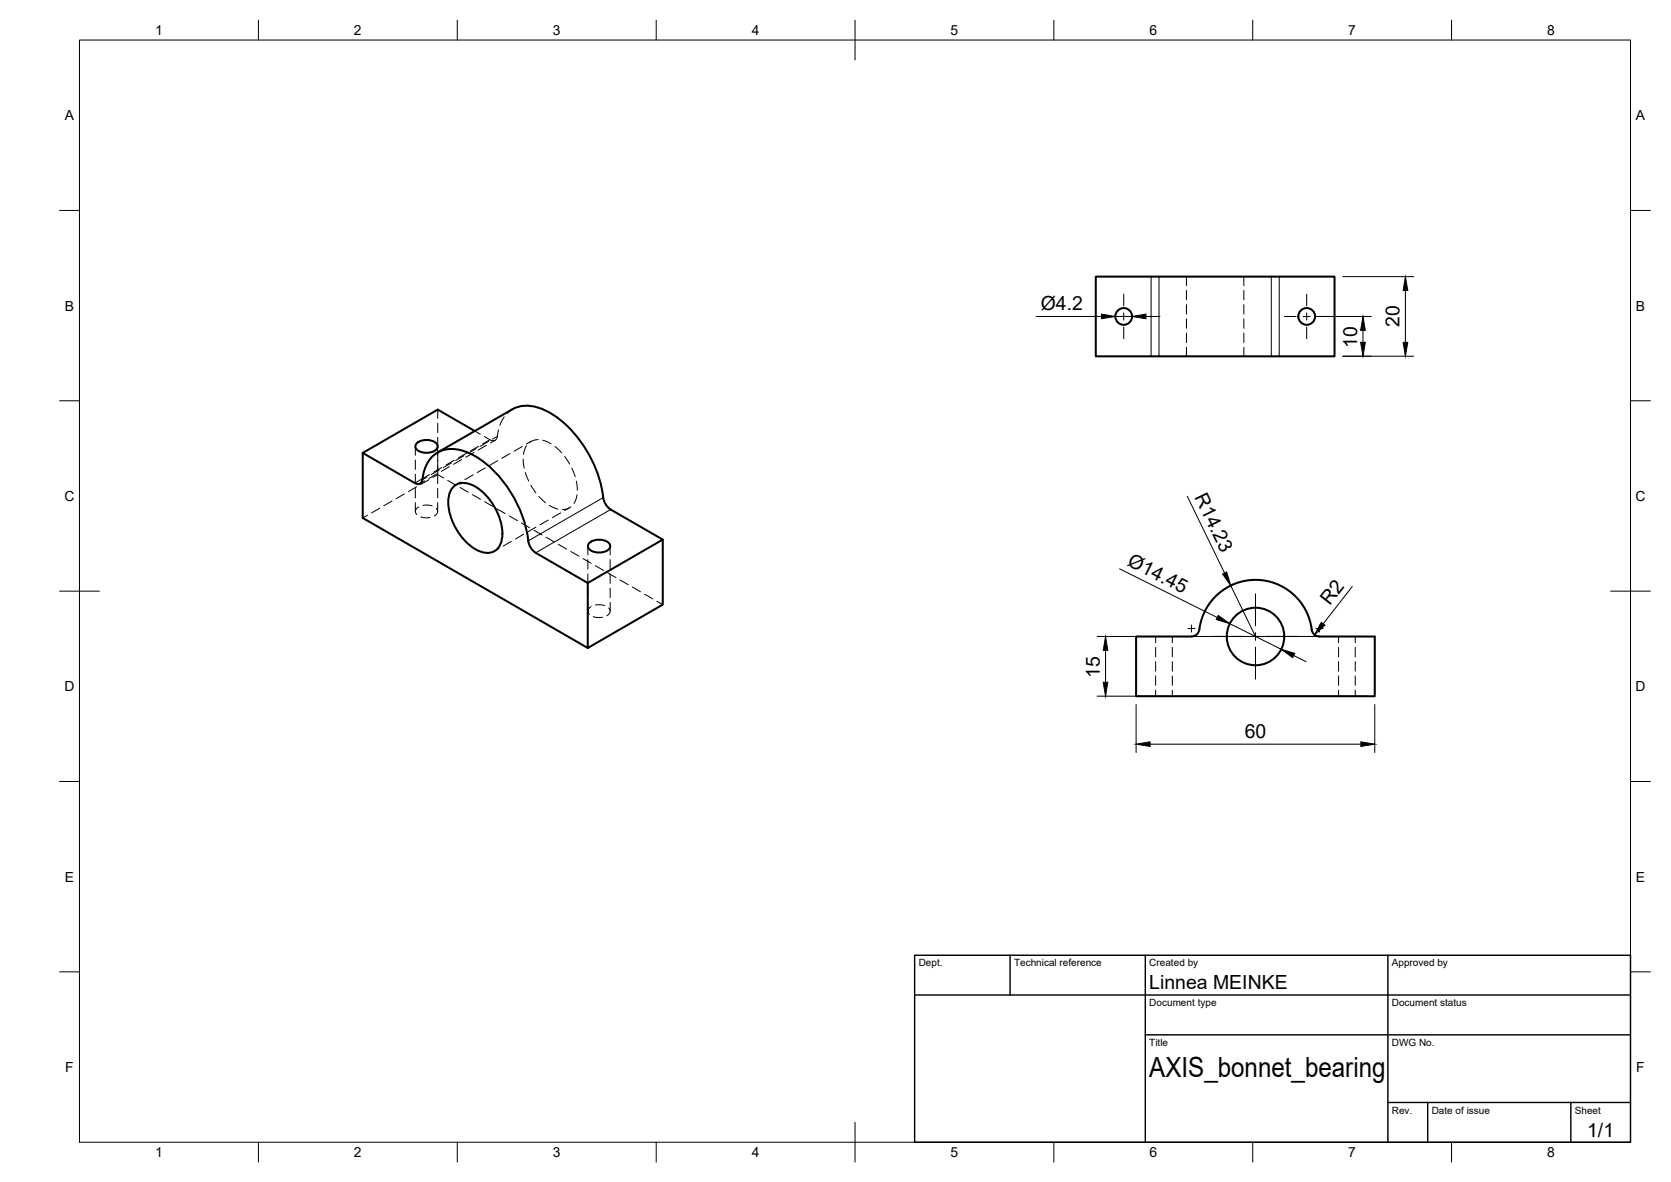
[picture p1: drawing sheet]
<svg xmlns="http://www.w3.org/2000/svg" width="420mm" height="297mm" viewBox="0 0 420 297" stroke-linecap="round" stroke-linejoin="round" font-family="sans-serif">
<!-- layer: Visible -->
<g fill="none" stroke="#000" stroke-width=".51">
<path d="M275.5 69.5h60.1v20h-60.1zM91.2 113.8l13.1 7.6M104.8 111.4a3.8 3.8 0 0 1 5.2 .4 1.69 1.69 0 0 1-1.8 1.9l-1.3 .1a2.37 2.37 0 0 1-2.5-1.6zM110 113.7l18.9-10.9a8.8 8.8 0 0 1 8.1 .3 28.6 28.6 0 0 1 13.5 16.5l1 4.1a5.1 5.1 0 0 0 2 4.3l13.1 7.6-18.8 10.9-13.1-7.6-1.2-1.3a6.3 6.3 0 0 1-.9-3.2 30.2 30.2 0 0 0-13.1-19.7 10.1 10.1 0 0 0-8.9-1.3 8.1 8.1 0 0 0-4.4 7.2M119.4 108.3l-9.3-5.4-18.9 10.9v16.4l56.6 32.6M106.2 120.6a1.11 1.11 0 0 1-.7 1 1.11 1.11 0 0 1-1.2-.2M113.8 122.6a3.9 3.9 0 0 1 4.7-.8 14.5 14.5 0 0 1 7.8 13.4 3.8 3.8 0 0 1-5.8 3.3 14.5 14.5 0 0 1-7.7-13.4l.2-1zM148.2 136.4a3.8 3.8 0 0 1 5.1 .4 1.69 1.69 0 0 1-1.8 2l-1.2 .1a2.37 2.37 0 0 1-2.5-1.7zM166.6 135.6v16.3l-18.8 10.9v-16.3M299.6 160h-13.9v15h60v-15h-13.9M329.8 158.2a2 2 0 0 0 2 1.7M329.8 158.2a14.3 14.3 0 0 0-14.4-12.5 14.3 14.3 0 0 0-14 13 2 2 0 0 1-1.8 1.2"/>
<circle cx="282.5" cy="79.5" r="2.11"/>
<circle cx="328.6" cy="79.5" r="2.11"/>
<circle cx="315.7" cy="160" r="7.2"/>
</g>
<!-- layer: Hidden Narrow -->
<g fill="none" stroke="#000" stroke-width=".25">
<path d="M107.4 119.9l-1.2 .7M108 119.3l-1.8 1M110.5 118.1l-2.1 1.2M111.1 117.5l-2.1 1.2M113.6 116.3l-2.1 1.2M114.2 115.7l-2.1 1.2M116.6 114.5l-2 1.2M117.3 113.9l-2.1 1.2M119.7 112.7l-2 1.2M120.4 112.1l-2.1 1.2M122.8 110.9l-2 1.2M123.2 110.5l-1.8 1"/>
<path d="M125.1 109.7l-1.2 .6"/>
</g>
<!-- layer: Hidden -->
<g fill="none" stroke="#000" stroke-width=".25">
<path d="M298.3 69.5v2.3M298.3 73v2.4M298.3 76.5v2.4M312.8 69.5v2.3M312.8 73v2.4M312.8 76.5v2.4M298.3 80.1v2.4M298.3 83.7v2.4M298.3 87.3v2.2M312.8 80.1v2.4M312.8 83.7v2.4M312.8 87.3v2.2"/>
<path d="M104.4 112.2v2.2M104.4 115.6v2.4M104.4 119.2v2.3M108.9 120l1.2-.7 1.4 .8M109.9 119l-2 1.3M110.1 102.9v2.2M110.1 106.3v2.4M110.1 109.9l-.1 11.6M113 117.3l-2 1.2M116.1 115.5l-2.1 1.2M119 119.3l-2.1 1.2M119.2 113.7l-2.1 1.2"/>
<path d="M119.4 108.3l1.4 .8M122 117.6l-2 1.2M122.3 111.9l-2.1 1.2M124.5 110.6l-1.2 .7M125.1 115.8l-2 1.2M125.3 108l-.2 1.7a1.12 1.12 0 0 1-.7 1 1.12 1.12 0 0 1-1.2-.2l-1.4-.8M126.8 104.8l-1.1 2.1M128.2 114l-2 1.2M128.9 102.8l-1.3 1.1M131.3 112.2l-2 1.2M131.6 115.3l.2 2.4M132.1 118.8l.8 2.1"/>
<path d="M132.4 112l-.4 .8-.4 1.4M133.5 110.9l-1.1 .7M135.3 110.5l-1 .1-1.1 .6M136.5 110.6l2.1 1M139.5 112.2l1.7 1.6M142 114.7l1.2 1.9M143.8 117.6l.8 2.2M92.4 129.5l-1.2 .7M95.5 127.7l-2.1 1.2M98.6 125.9l-2.1 1.2M101.7 124.1l-2.1 1.2M104.4 122.8v2.3"/>
<path d="M104.4 126.3v2.2M104.8 122.3l-2.1 1.2M105.3 127.4a1.15 1.15 0 0 0-.5 1.9M105.8 129.9l1.3 .2h1M106.4 127l1.3-.1 1 .3M106.8 120.8l-1.2 .7M107.9 120.6l-2.1 1.1M109.7 127.7a1.15 1.15 0 0 1-.5 2M110 122.8v2.3M110 126.3v2.2M112.6 120.7l2 1.2M115.7 122.5l2 1.2"/>
<path d="M115.9 121.1l-1.2 .7M118.8 124.3l2 1.2M121.9 126.1l2 1.2M124.9 127.9l2.1 1.2M125.5 137.8l-1.2 .7M128 129.7l2.1 1.1M128.6 136l-2.1 1.2M131.1 131.4l2.1 1.2M131.7 134.2l-2.1 1.3M133.5 121.9l1.2 2M134.2 133.2l2.1 1.2M134.8 132.5l-2.1 1.2"/>
<path d="M135.5 124.8l1.7 1.6M137.3 135l2.1 1.2M137.9 130.7l-2.1 1.2M138.1 127l2.2 .9M140.4 136.8l2.1 1.2M141 128.9l-2.1 1.2M143.2 127.6l-1.2 .7M143.5 138.6l2.1 1.2M143.6 127.3l-1.1 .6-1.1 .2M144.9 120.9l.3 2.3M145.1 124.3l-.4 1.5-.4 .7M147.8 137.3v2.2"/>
<path d="M153.4 137.3v2.2M146.6 140.4l2.1 1.2M147.8 140.6v2.4M147.8 144.2v2.4M147.8 147.8v2.4M147.8 151.4v2.2M148.6 152.4a1.16 1.16 0 0 0-.4 2M149.2 155l1.2 .2 1.1-.1M149.7 142.2l2.1 1.1M149.7 152h1.3l1.1 .2M152.8 143.9l2.1 1.2M153.1 152.8a1.17 1.17 0 0 1-.5 1.9"/>
<path d="M153.4 140.6v2.4M153.4 144.2v2.4M153.4 147.8v2.4M153.4 151.4v2.2M155.9 145.7l2 1.2M159 147.5l2 1.2M162.1 149.3l2 1.2M165.2 151.1l1.4 .8M290.6 160v1.5M294.8 160v1.5M336.6 160v1.5M340.8 160v1.5"/>
<path d="M290.6 162.7v2.4M290.6 166.3v2.4M290.6 169.8v2.4M290.6 173.4v1.6M294.8 162.7v2.4M294.8 166.3v2.4M294.8 169.8v2.4M294.8 173.4v1.6M336.6 162.7v2.4M336.6 166.3v2.4M336.6 169.8v2.4M336.6 173.4v1.6"/>
<path d="M340.8 162.7v2.4M340.8 166.3v2.4M340.8 169.8v2.4M340.8 173.4v1.6"/>
</g>
<!-- layer: Visible Narrow -->
<path d="M289.4 69.5v20M291.4 69.5v20M319.7 69.5v20M321.6 69.5v20M106.2 120.3l-1.9 1.1M151.7 125.1l-18.9 10.8M153.5 128l-18.8 10.9" fill="none" stroke="#000" stroke-width=".25"/>
<!-- layer: BORDER -->
<g fill="none" stroke="#000" stroke-width=".25">
<path d="M20 10.1h390v276.9h-390zM65 5.1v5M115 5.1v5M165 5.1v5M215 5.1v10M265 5.1v5M315 5.1v5M365 5.1v5M15 52.9h5M410 52.9h5M15 100.7h5M410 100.7h5"/>
<path d="M15 148.6h10M405 148.6h10M15 196.4h5M410 196.4h5M15 244.2h5M410 244.2h5M65 287v5M115 287v5M165 287v5M215 282.1v9.9M265 287v5M315 287v5"/>
<path d="M365 287v5"/>
</g>
<!-- layer: TITLEBLOCK -->
<path d="M230 240.1h180v46.9h-180zM230 250h180M254 240.1v9.9M288 240.1v46.9M349 240.1v46.9M288 260.1h122M349 277.1h61M359 277.1v9.9M395 277.1v9.9" fill="none" stroke="#000" stroke-width=".36"/>
<!-- layer: Smart Centers -->
<g fill="none" stroke="#000" stroke-width=".25">
<path d="M276.9 79.5h3M281.6 79.5h1.8M282.6 73.9v2.9M282.6 78.6v1.8M285.2 79.5h2.9M322.9 79.5h3M327.7 79.5h1.7M328.5 73.9v2.9M328.5 78.6v1.8M331.2 79.5h2.9M282.6 82.2v2.9M328.5 82.2v2.9"/>
<path d="M298.7 158h1.8M299.6 157.1v1.7M304.9 159.9h8.1M314.8 159.9h1.8M315.7 149.2v8.1M315.7 159.1v1.8M318.3 159.9h8.1M330.9 158h1.8M331.8 157.1v1.7M315.7 162.6v8.1"/>
</g>
<!-- layer: FD_Dimensions -->
<g fill="none" stroke="#000" stroke-width=".25">
<path d="M260.5 79.5h16.4M280.4 79.5h4.2M288.1 79.5h3.6M330.6 79.5h14.2M337.7 69.5h17.8M353.4 73v13M337.7 89.5h17.8M342.7 83v3M298.5 124.7l9.4 19.3M275.9 159.9h67.7M281.5 142.9l24.6 12.3M309.2 156.7l12.9 6.5"/>
<path d="M309.5 147.2l6.2 12.7M340 147.4l-7.3 9.4M275.9 174.9h67.7M278 163.5v8M285.7 177v12.1M325.3 164.7l3.1 1.6M345.7 177v12.1M289.2 187h53"/>
</g>
<g fill="#000" stroke="#000" stroke-width=".25">
<path d="M276.9 78.9l3.5 .6-3.5 .6zM284.6 79.5l3.5-.6v1.2zM353.4 69.5l.6 3.5h-1.2zM342.1 86h1.2l-.6 3.5zM342.7 79.5l.6 3.5h-1.2zM352.8 86h1.2l-.6 3.5zM306.3 154.7l2.9 2-3.4-1zM307.4 144.3l1-.6 1.1 3.5zM332.2 156.4l1 .7-2.7 2.4zM277.4 171.5h1.2l-.6 3.4zM278 159.9l.6 3.6h-1.2zM322.1 163.2l3.4 1-.5 1.1z"/>
<path d="M285.7 187l3.5-.6v1.2zM342.2 186.4l3.5 .6-3.5 .6z"/>
</g>
<text font-size="7" x="289" y="270.6">AXIS_bonnet_bearing</text>
<g font-size="4.9">
<text x="261.7" y="78">Ø4.2</text>
<text x="351.9" y="82.2" transform="rotate(-90 351.9 82.2)">20</text>
<text x="341.2" y="87.4" transform="rotate(-90 341.2 87.4)">10</text>
<text x="300.3" y="125" transform="rotate(64 300.3 125)">R14.23</text>
<text x="283.3" y="142.1" transform="rotate(26 283.3 142.1)">Ø14.45</text>
<text x="334.4" y="152.3" transform="rotate(-52 334.4 152.3)">R2</text>
<text x="276.5" y="170.3" transform="rotate(-90 276.5 170.3)">15</text>
<text x="313" y="185.6">60</text>
<text x="289" y="248.5">Linnea MEINKE</text>
<text x="399.1" y="285.7">1/1</text>
</g>
<g font-size="3.5">
<text x="39" y="8.8">1</text>
<text x="89" y="8.8">2</text>
<text x="139" y="8.8">3</text>
<text x="189" y="8.8">4</text>
<text x="239" y="8.8">5</text>
<text x="289" y="8.8">6</text>
<text x="339" y="8.8">7</text>
<text x="389" y="8.8">8</text>
<text x="16.3" y="30.2">A</text>
<text x="411.3" y="30.2">A</text>
<text x="16.3" y="78">B</text>
<text x="411.3" y="78">B</text>
<text x="16.2" y="125.9">C</text>
<text x="411.2" y="125.9">C</text>
<text x="16.2" y="173.7">D</text>
<text x="411.2" y="173.7">D</text>
<text x="16.3" y="221.6">E</text>
<text x="411.3" y="221.6">E</text>
<text x="16.4" y="269.4">F</text>
<text x="411.4" y="269.4">F</text>
<text x="39" y="290.8">1</text>
<text x="89" y="290.8">2</text>
<text x="139" y="290.8">3</text>
<text x="189" y="290.8">4</text>
<text x="239" y="290.8">5</text>
<text x="289" y="290.8">6</text>
<text x="339" y="290.8">7</text>
<text x="389" y="290.8">8</text>
</g>
<g font-size="2.5">
<text x="231" y="242.9">Dept.</text>
<text x="255" y="242.9">Technical reference</text>
<text x="289" y="242.9">Created by</text>
<text x="350" y="242.9">Approved by</text>
<text x="289" y="252.8">Document type</text>
<text x="350" y="252.8">Document status</text>
<text x="289" y="262.9">Title</text>
<text x="350" y="262.9">DWG No.</text>
<text x="350" y="279.9">Rev.</text>
<text x="360" y="279.9">Date of issue</text>
<text x="396" y="279.9">Sheet</text>
</g>
</svg>
